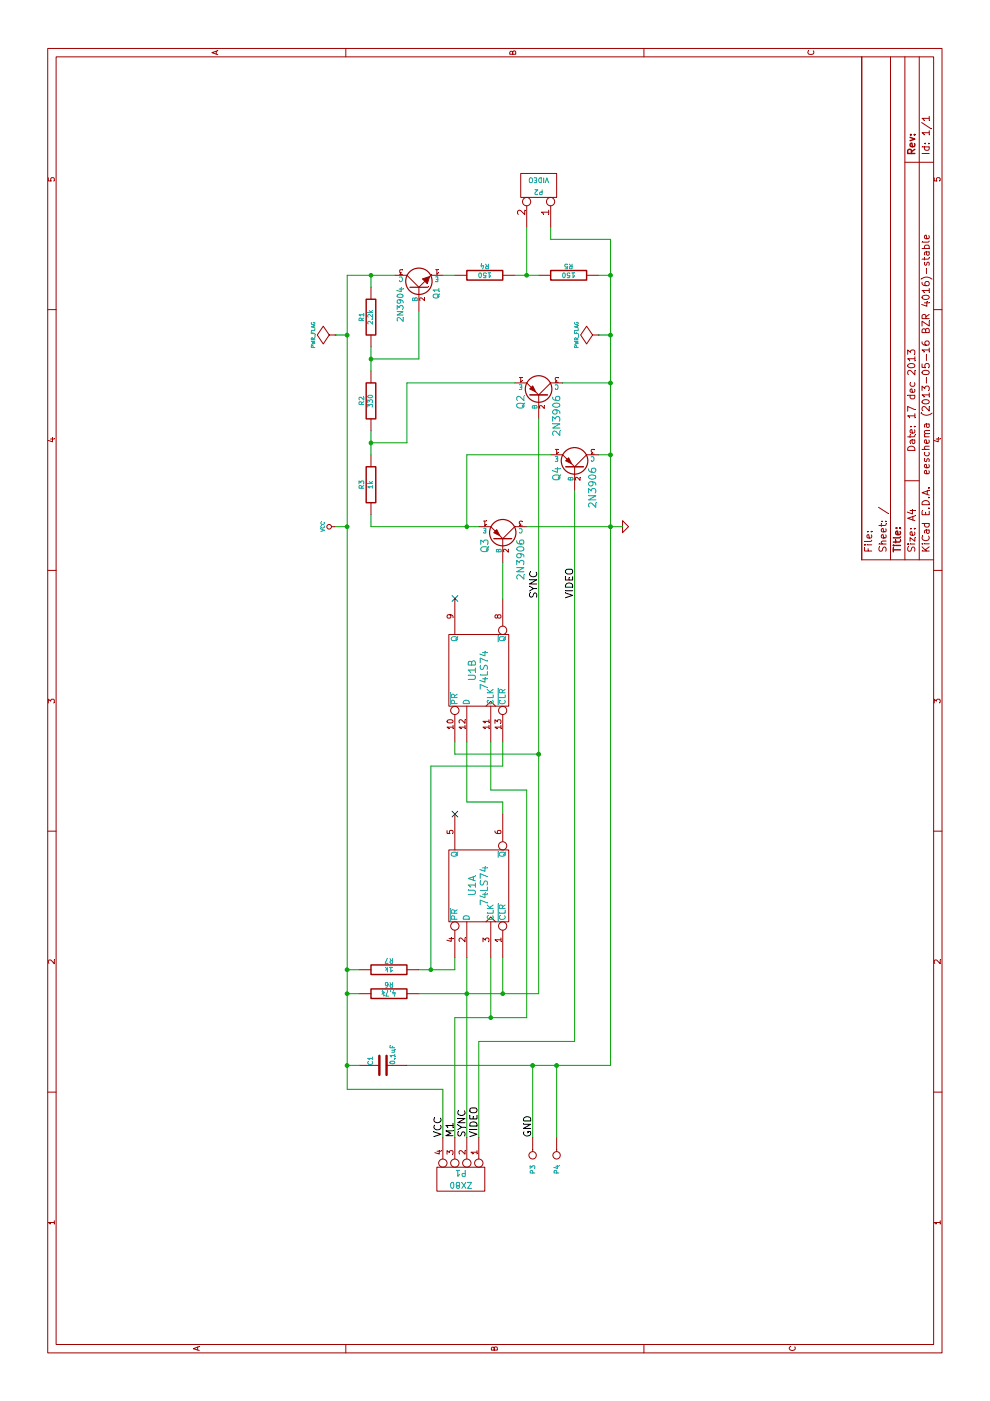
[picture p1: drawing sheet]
EESchema Schematic File Version 2  date 12/19/2013 7:02:40 PM
LIBS:interconnects_sergey
LIBS:74ls-sergey
LIBS:analog-sergey
LIBS:devices-sergey
LIBS:power
LIBS:device
LIBS:transistors
LIBS:conn
LIBS:linear
LIBS:regul
LIBS:74xx
LIBS:cmos4000
LIBS:adc-dac
LIBS:memory
LIBS:xilinx
LIBS:special
LIBS:microcontrollers
LIBS:dsp
LIBS:microchip
LIBS:analog_switches
LIBS:motorola
LIBS:texas
LIBS:intel
LIBS:audio
LIBS:interface
LIBS:digital-audio
LIBS:philips
LIBS:display
LIBS:cypress
LIBS:siliconi
LIBS:opto
LIBS:atmel
LIBS:contrib
LIBS:valves
LIBS:back_porch-cache
EELAYER 27 0
EELAYER END
$Descr A4 11693 8268
encoding utf-8
Sheet 1 1
Title ""
Date "17 dec 2013"
Rev ""
Comp ""
Comment1 ""
Comment2 ""
Comment3 ""
Comment4 ""
$EndDescr
$Comp
L 74LS74 U1
U 1 1
P 4300 4000
F 0 "U1" H 4300 4050 60  0000 C CNN
F 1 "74LS74" H 4300 3950 60  0000 C CNN
F 2 "" H 4300 4000 60  0000 C CNN
F 3 "" H 4300 4000 60  0000 C CNN
	1    4300 4000
	1    0    0    -1  
$EndComp
$Comp
L 74LS74 U1
U 2 1
P 6100 4000
F 0 "U1" H 6100 4050 60  0000 C CNN
F 1 "74LS74" H 6100 3950 60  0000 C CNN
F 2 "" H 6100 4000 60  0000 C CNN
F 3 "" H 6100 4000 60  0000 C CNN
	2    6100 4000
	1    0    0    -1  
$EndComp
$Comp
L R R1
U 1 1
P 9050 3100
F 0 "R1" V 9130 3100 40  0000 C CNN
F 1 "2.2k" V 9057 3101 40  0000 C CNN
F 2 "~" V 8980 3100 30  0000 C CNN
F 3 "~" H 9050 3100 30  0000 C CNN
	1    9050 3100
	0    -1   -1   0   
$EndComp
$Comp
L R R2
U 1 1
P 8350 3100
F 0 "R2" V 8430 3100 40  0000 C CNN
F 1 "330" V 8357 3101 40  0000 C CNN
F 2 "~" V 8280 3100 30  0000 C CNN
F 3 "~" H 8350 3100 30  0000 C CNN
	1    8350 3100
	0    -1   -1   0   
$EndComp
$Comp
L R R3
U 1 1
P 7650 3100
F 0 "R3" V 7730 3100 40  0000 C CNN
F 1 "1k" V 7657 3101 40  0000 C CNN
F 2 "~" V 7580 3100 30  0000 C CNN
F 3 "~" H 7650 3100 30  0000 C CNN
	1    7650 3100
	0    -1   -1   0   
$EndComp
$Comp
L R R4
U 1 1
P 9400 4050
F 0 "R4" V 9480 4050 40  0000 C CNN
F 1 "150" V 9407 4051 40  0000 C CNN
F 2 "~" V 9330 4050 30  0000 C CNN
F 3 "~" H 9400 4050 30  0000 C CNN
	1    9400 4050
	1    0    0    -1  
$EndComp
$Comp
L R R5
U 1 1
P 9400 4750
F 0 "R5" V 9480 4750 40  0000 C CNN
F 1 "150" V 9407 4751 40  0000 C CNN
F 2 "~" V 9330 4750 30  0000 C CNN
F 3 "~" H 9400 4750 30  0000 C CNN
	1    9400 4750
	1    0    0    -1  
$EndComp
$Comp
L R R6
U 1 1
P 3400 3250
F 0 "R6" V 3480 3250 40  0000 C CNN
F 1 "4.7k" V 3407 3251 40  0000 C CNN
F 2 "~" V 3330 3250 30  0000 C CNN
F 3 "~" H 3400 3250 30  0000 C CNN
	1    3400 3250
	1    0    0    -1  
$EndComp
$Comp
L C C1
U 1 1
P 2800 3200
F 0 "C1" H 2800 3300 40  0000 L CNN
F 1 "0.1uF" H 2806 3115 40  0000 L CNN
F 2 "~" H 2838 3050 30  0000 C CNN
F 3 "~" H 2800 3200 60  0000 C CNN
	1    2800 3200
	1    0    0    -1  
$EndComp
$Comp
L NPN Q1
U 1 1
P 9300 3500
F 0 "Q1" H 9300 3350 50  0000 R CNN
F 1 "2N3904" H 9300 3650 50  0000 R CNN
F 2 "~" H 9300 3500 60  0000 C CNN
F 3 "~" H 9300 3500 60  0000 C CNN
	1    9300 3500
	1    0    0    -1  
$EndComp
$Comp
L PNP Q3
U 1 1
P 7200 4200
F 0 "Q3" H 7200 4050 60  0000 R CNN
F 1 "2N3906" H 7200 4350 60  0000 R CNN
F 2 "~" H 7200 4200 60  0000 C CNN
F 3 "~" H 7200 4200 60  0000 C CNN
	1    7200 4200
	1    0    0    1   
$EndComp
$Comp
L PNP Q2
U 1 1
P 8400 4500
F 0 "Q2" H 8400 4350 60  0000 R CNN
F 1 "2N3906" H 8400 4650 60  0000 R CNN
F 2 "~" H 8400 4500 60  0000 C CNN
F 3 "~" H 8400 4500 60  0000 C CNN
	1    8400 4500
	1    0    0    1   
$EndComp
$Comp
L PNP Q4
U 1 1
P 7800 4800
F 0 "Q4" H 7800 4650 60  0000 R CNN
F 1 "2N3906" H 7800 4950 60  0000 R CNN
F 2 "~" H 7800 4800 60  0000 C CNN
F 3 "~" H 7800 4800 60  0000 C CNN
	1    7800 4800
	1    0    0    1   
$EndComp
$Comp
L CONN_2 P2
U 1 1
P 10150 4500
F 0 "P2" V 10100 4500 40  0000 C CNN
F 1 "VIDEO" V 10200 4500 40  0000 C CNN
F 2 "" H 10150 4500 60  0000 C CNN
F 3 "" H 10150 4500 60  0000 C CNN
	1    10150 4500
	1    0    0    1   
$EndComp
Wire Wire Line
	4900 4200 5000 4200
Wire Wire Line
	5000 4200 5000 3900
Wire Wire Line
	5000 3900 5500 3900
$Comp
L GND #PWR01
U 1 1
P 7300 5200
F 0 "#PWR01" H 7300 5200 30  0001 C CNN
F 1 "GND" H 7300 5130 30  0001 C CNN
F 2 "" H 7300 5200 60  0000 C CNN
F 3 "" H 7300 5200 60  0000 C CNN
	1    7300 5200
	1    0    0    -1  
$EndComp
$Comp
L VCC #PWR02
U 1 1
P 7300 2800
F 0 "#PWR02" H 7300 2900 30  0001 C CNN
F 1 "VCC" H 7300 2900 30  0000 C CNN
F 2 "" H 7300 2800 60  0000 C CNN
F 3 "" H 7300 2800 60  0000 C CNN
	1    7300 2800
	1    0    0    -1  
$EndComp
$Comp
L PWR_FLAG #FLG03
U 1 1
P 8900 5000
F 0 "#FLG03" H 8900 5095 30  0001 C CNN
F 1 "PWR_FLAG" H 8900 5180 30  0000 C CNN
F 2 "" H 8900 5000 60  0000 C CNN
F 3 "" H 8900 5000 60  0000 C CNN
	1    8900 5000
	1    0    0    -1  
$EndComp
$Comp
L PWR_FLAG #FLG04
U 1 1
P 8900 2800
F 0 "#FLG04" H 8900 2895 30  0001 C CNN
F 1 "PWR_FLAG" H 8900 2980 30  0000 C CNN
F 2 "" H 8900 2800 60  0000 C CNN
F 3 "" H 8900 2800 60  0000 C CNN
	1    8900 2800
	1    0    0    -1  
$EndComp
Wire Wire Line
	6700 4200 7000 4200
Wire Wire Line
	7900 4600 7900 3900
Wire Wire Line
	7900 3900 7300 3900
Wire Wire Line
	7300 3100 7300 4000
Wire Wire Line
	2200 3900 3700 3900
Wire Wire Line
	2200 4000 3000 4000
Wire Wire Line
	2200 3700 2600 3700
Wire Wire Line
	2200 4450 2800 4450
Text Label 2200 3900 0    60   ~ 0
SYNC
Text Label 2200 3800 0    60   ~ 0
M1
Text Label 2200 4000 0    60   ~ 0
VIDEO
Text Label 2200 3700 0    60   ~ 0
VCC
Text Label 2200 4450 0    60   ~ 0
GND
Wire Wire Line
	3400 4200 3700 4200
Connection ~ 3400 3900
Wire Wire Line
	5400 3800 5500 3800
Wire Wire Line
	3200 3800 3200 4400
Wire Wire Line
	3200 4400 5100 4400
Wire Wire Line
	5100 4400 5100 4100
Wire Wire Line
	5100 4100 5500 4100
Wire Wire Line
	3000 4000 3000 4800
Wire Wire Line
	3000 4800 7600 4800
Wire Wire Line
	2800 3400 2800 5100
Wire Wire Line
	2800 5100 9700 5100
Wire Wire Line
	7900 5100 7900 5000
Wire Wire Line
	7300 4400 7300 5200
Connection ~ 7300 5100
Wire Wire Line
	3400 4500 8200 4500
Connection ~ 3400 4200
Connection ~ 5400 4500
Wire Wire Line
	5400 3800 5400 4500
Wire Wire Line
	3400 3500 3400 4500
Wire Wire Line
	2200 3800 3200 3800
Wire Wire Line
	3700 4100 3200 4100
Connection ~ 3200 4100
Wire Wire Line
	5500 4200 5300 4200
Wire Wire Line
	5300 4200 5300 3600
Wire Wire Line
	5300 3600 3600 3600
Wire Wire Line
	3600 3500 3600 3800
Wire Wire Line
	3600 3800 3700 3800
$Comp
L R R7
U 1 1
P 3600 3250
F 0 "R7" V 3680 3250 40  0000 C CNN
F 1 "1k" V 3607 3251 40  0000 C CNN
F 2 "~" V 3530 3250 30  0000 C CNN
F 3 "~" H 3600 3250 30  0000 C CNN
	1    3600 3250
	1    0    0    -1  
$EndComp
Connection ~ 3600 3600
Wire Wire Line
	2600 3700 2600 2900
Wire Wire Line
	2600 2900 9400 2900
Wire Wire Line
	3600 2900 3600 3000
Wire Wire Line
	3400 3000 3400 2900
Connection ~ 3400 2900
NoConn ~ 4900 3800
NoConn ~ 6700 3800
Wire Wire Line
	7300 3100 7400 3100
Connection ~ 7300 3900
Wire Wire Line
	7900 3100 8100 3100
Wire Wire Line
	8000 3100 8000 3400
Wire Wire Line
	8000 3400 8500 3400
Wire Wire Line
	8500 3400 8500 4300
Connection ~ 8000 3100
Wire Wire Line
	8600 3100 8800 3100
Wire Wire Line
	8700 3100 8700 3500
Wire Wire Line
	8700 3500 9100 3500
Connection ~ 8700 3100
Wire Wire Line
	9300 3100 9400 3100
Wire Wire Line
	9400 2900 9400 3300
Connection ~ 3600 2900
Connection ~ 9400 3100
Wire Wire Line
	9400 3700 9400 3800
Wire Wire Line
	9400 5100 9400 5000
Connection ~ 7900 5100
Wire Wire Line
	8500 4700 8500 5100
Connection ~ 8500 5100
Wire Wire Line
	9400 4300 9400 4500
Wire Wire Line
	9400 4400 9800 4400
Connection ~ 9400 4400
Wire Wire Line
	9800 4600 9700 4600
Wire Wire Line
	9700 4600 9700 5100
Connection ~ 9400 5100
Wire Wire Line
	7300 2800 7300 2900
Connection ~ 7300 2900
Wire Wire Line
	8900 5000 8900 5100
Connection ~ 8900 5100
Wire Wire Line
	8900 2800 8900 2900
Connection ~ 8900 2900
Wire Wire Line
	2800 2900 2800 3000
Connection ~ 2800 2900
Connection ~ 2800 4450
$Comp
L CONN_4 P1
U 1 1
P 1850 3850
F 0 "P1" V 1800 3850 50  0000 C CNN
F 1 "ZX80" V 1900 3850 50  0000 C CNN
F 2 "" H 1850 3850 60  0000 C CNN
F 3 "" H 1850 3850 60  0000 C CNN
	1    1850 3850
	-1   0    0    1   
$EndComp
$Comp
L CONN_1 P3
U 1 1
P 2050 4450
F 0 "P3" H 2130 4450 40  0000 L CNN
F 1 "CONN_1" H 2050 4505 30  0001 C CNN
F 2 "" H 2050 4450 60  0000 C CNN
F 3 "" H 2050 4450 60  0000 C CNN
	1    2050 4450
	-1   0    0    1   
$EndComp
$Comp
L CONN_1 P4
U 1 1
P 2050 4650
F 0 "P4" H 2130 4650 40  0000 L CNN
F 1 "CONN_1" H 2050 4705 30  0001 C CNN
F 2 "" H 2050 4650 60  0000 C CNN
F 3 "" H 2050 4650 60  0000 C CNN
	1    2050 4650
	-1   0    0    1   
$EndComp
Wire Wire Line
	2200 4650 2800 4650
Connection ~ 2800 4650
Text Label 6700 4500 0    60   ~ 0
SYNC
Text Label 6700 4800 0    60   ~ 0
VIDEO
$EndSCHEMATC
